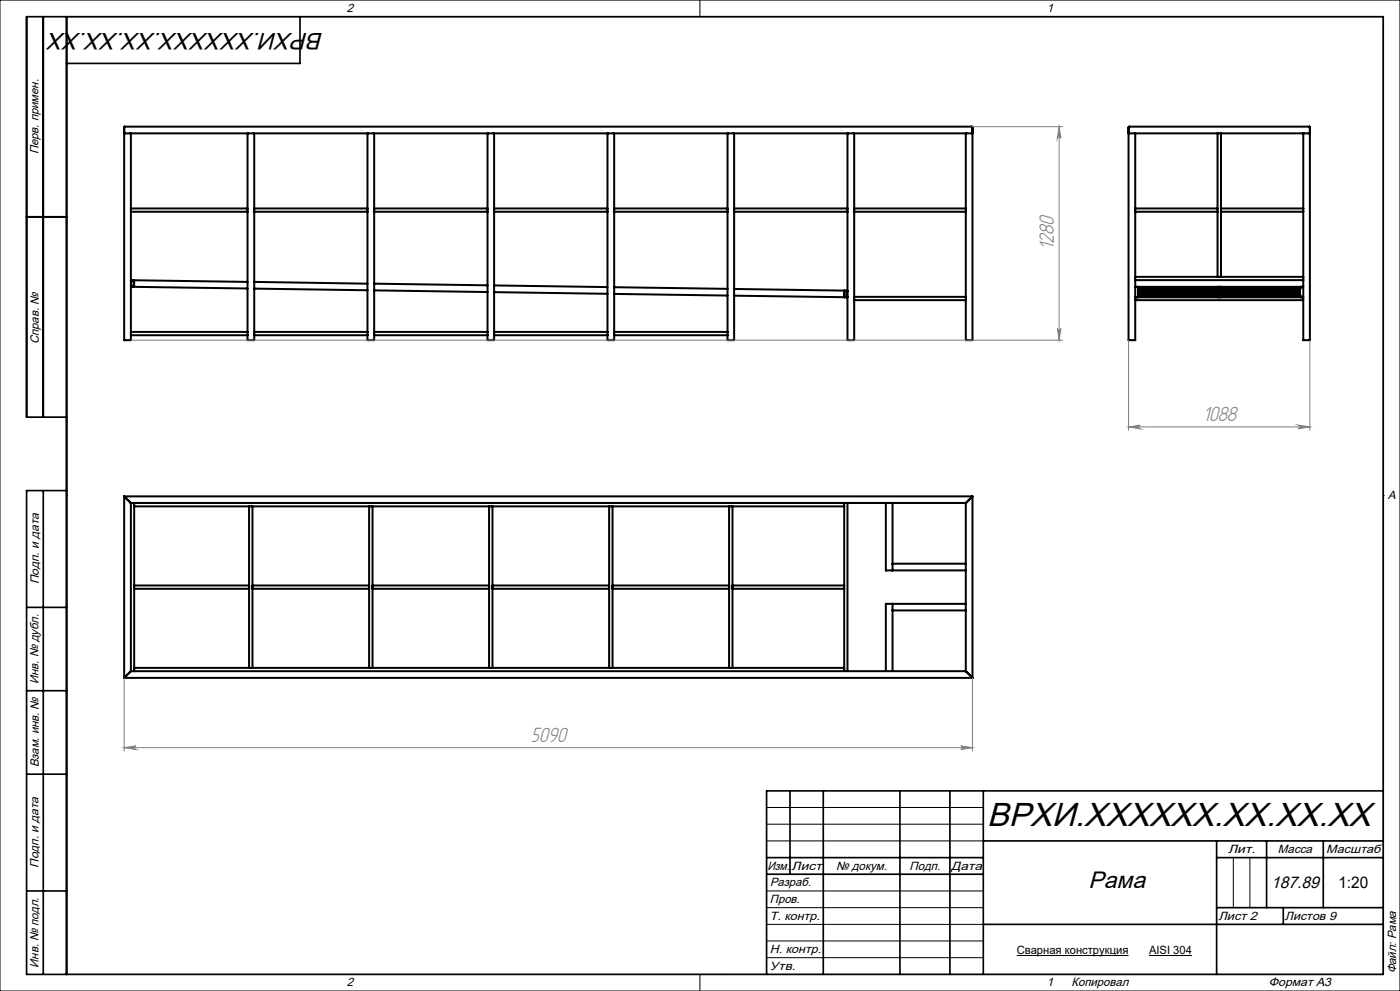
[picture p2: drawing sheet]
<svg xmlns="http://www.w3.org/2000/svg" width="420mm" height="297mm" viewBox="0 0 420 297" stroke-linecap="round" stroke-linejoin="round" font-family="sans-serif">
<g fill="none" stroke="#000" stroke-width=".6">
<path d="M37.5 40h1.8M37.5 40h-.2v61.9h2v-1.4M39.3 40v22.5M39.3 40h35M74.3 40h2M74.3 40v22.5M76.3 40h33.9M76.3 40v22.5M110.2 40h2.1M110.2 40v22.5M112.3 40h34M112.3 40v22.5"/>
<path d="M146.3 40h1.9M146.3 40v22.5M148.2 40h34M148.2 40v22.5M182.2 40h2.1M182.2 40v22.5M184.3 40h34M184.3 40v22.5M218.3 40h1.9M218.3 40v22.5M220.2 40h34M220.2 40v22.5"/>
<path d="M254.2 40h2.1M254.2 40v22.5M256.3 40h33.4M256.3 40v22.5M289.7 40h1.8M289.7 40v22.5M291.5 40h.2v61.9h-2v-11.9M291.7 39.8v-1.7l-.1-.1h-254.2l-.1 .1v1.7l.2 .2M291.7 39.8l-.2 .2M338.6 38.2v1.6l.2 .2M338.8 40h-.2v61.9h2v-17.9M338.8 40h1.8"/>
<path d="M338.8 38h54l.2 .1v1.7l-.3 .2M338.8 38l-.2 .2M340.6 40h24.7M340.6 40v22.5M365.3 40h1M365.3 40v22.5M366.3 40h24.7M366.3 40v22.5M391 40h1.7M391 40v22.5M392.7 40h.3v61.9h-2v-17.9M8 65h12"/>
<path d="M39.3 62.5v1M39.3 63.5v36M39.3 62.5h35M39.3 63.5h35M74.3 62.5v1M74.3 63.5v36M76.3 62.5v1M76.3 63.5v36M76.3 62.5h33.9M76.3 63.5h33.9M110.2 62.5v1M110.2 63.5v36"/>
<path d="M112.3 62.5v1M112.3 63.5v36M112.3 62.5h34M112.3 63.5h34M146.3 62.5v1M146.3 63.5v36M148.2 62.5v1M148.2 63.5v36M148.2 62.5h34M148.2 63.5h34M182.2 62.5v1M182.2 63.5v36"/>
<path d="M184.3 62.5v1M184.3 63.5v36M184.3 62.5h34M184.3 63.5h34M218.3 62.5v1M218.3 63.5v36M220.2 63.5v38.4h-1.9v-1.4M220.2 62.5v1M220.2 62.5h34M220.2 63.5h34M254.2 63.5v38.4h2.1v-11.9M254.2 62.5v1"/>
<path d="M256.3 62.5v1M256.3 63.5v25.5M256.3 62.5h33.4M256.3 63.5h33.4M289.7 62.5v1M289.7 63.5v25.5M340.6 62.5v1M340.6 62.5h24.7M340.6 63.5h24.7M340.6 63.5v19.5M365.3 62.5v1M365.3 63.5v19.5"/>
<path d="M366.3 62.5v1M366.3 62.5h24.7M366.3 63.5h24.7M366.3 63.5v19.5M391 62.5v1M391 63.5v19.5M39.3 85.8h1M39.3 84.1h1M39.3 99.5v1M39.3 99.5h35M39.4 84.1h.1M39.4 84.1v1.8h.7v-1.8"/>
<path d="M39.4 84.1h.7M40.1 84.1h.1M40.3 85.8l34 .7M40.3 84.1l34 .4M40.3 84.1v1.7M74.3 99.5v1M76.3 99.5v1M76.3 86.5l33.9 .5M76.3 84.5l33.9 .5M76.3 99.5h33.9M110.2 99.5v1M112.3 99.5v1"/>
<path d="M112.3 87l34 .5M112.3 85l34 .5M112.3 99.5h34M146.3 99.5v1M148.2 99.5v1M148.2 87.6l34 .4M148.2 85.5l34 .5M148.2 99.5h34M182.2 99.5v1M184.3 99.5v1M184.3 88.1l34 .5M184.3 86.1l34 .5"/>
<path d="M184.3 99.5h34M218.3 99.5v1M220.2 88.6l33.1 .3M220.2 86.6l33.1 .6M253.3 88.9l.1 .2h.7l.1-.2M253.3 87.2h.9M253.3 87.2v1.7M253.4 87.2h.7v1.8h-.7zM256.3 89v1M256.3 89h33.4M256.3 90h33.4M289.7 89v1"/>
<path d="M340.6 83v1M340.6 88.9l.1 .2M340.6 89.1h50.4M340.6 86h50.4M340.6 84h50.4M340.6 90h50.4M340.6 83h24.7M340.6 86h.1M341.4 86h.1M341.6 88v.6M341.6 88.6h.1M341.6 87.5v.5"/>
<path d="M341.6 87v.5M341.6 86.5v.5M341.6 86v.5M341.6 86.5h.1M341.6 88.6l-.2 .5M341.6 86.5h48.4M341.6 87h48.4M341.6 87.6h48.4M341.6 88.1h48.4M341.6 88.6h48.4M365.3 83h1M365.3 86l.1 .5"/>
<path d="M365.3 86.5l.1 .5M365.3 87l.1 .5M365.3 87.6l.1 .4M365.3 88.1l.1 .5M365.3 88.6l.1 .5M365.4 86h.1M365.4 86.5h.1M365.4 87h.1M365.4 87.6h.1M365.4 88.1h.1M365.4 88.6h.1M366.1 86h.1"/>
<path d="M366.3 86l-.2 .5M366.3 86.5l-.2 .5M366.3 87l-.2 .5M366.3 87.6l-.2 .4M366.3 88.1l-.2 .5M366.3 88.6l-.2 .5M366.3 83h24.7M390 88v.6M390 88.6h.1M390 87.5v.5M390 87v.5M390 86.5v.5"/>
<path d="M390 86v.5M390 86.5h.1M390 88.6l.1 .5M390.1 86h.1M390.8 86h.1M391 83v1M391 88.9l-.2 .2M39.3 100.5h35M74.3 100.5v1.4h2v-1.4M76.3 100.5h33.9M110.2 100.5v1.4h2.1v-1.4M112.3 100.5h34"/>
<path d="M146.3 100.5v1.4h1.9v-1.4M148.2 100.5h34M182.2 100.5v1.4h2.1v-1.4M184.3 100.5h34M37.3 148.8l.2 .2M37.3 148.8v54.4M37.3 148.8h254.4M37.5 149l1.5 1.5M39 150.5l.3 .2M39.3 150.7v50.5M39.3 150.7h250.4M40.3 151.8h35.4"/>
<path d="M40.3 150.7v1.1M40.3 150.7h.1M40.3 151.8v23.7M74.7 151.8v23.7M75.7 151.8v48.4M75.7 151.8h35M110.7 151.8h1.1M110.7 151.8v23.7M111.8 151.8h35.9M111.8 151.8v48.4M146.7 151.8v23.7M147.7 151.8v48.4"/>
<path d="M147.7 151.8h35M182.7 151.8h1.1M182.7 151.8v23.7M183.8 151.8h35.9M183.8 151.8v48.4M218.7 151.8v23.7M219.7 151.8h33.6M219.7 151.8v48.4M253.3 150.7v1.1M253.3 151.8v23.7M254.2 150.7v50.5M265.7 150.7v20.3h2.1"/>
<path d="M267.8 150.7v18.2M289.7 150.7v50.5M290 150.5l-.3 .2M291.5 149l-1.5 1.5M291.7 148.8l-.2 .2M291.7 148.8v54.4M40.3 175.5v1M40.3 175.5h34.5v1h-34.5M40.3 176.5v23.7M74.7 176.5v23.7M75.7 176.3l35 .2M75.7 175.6h.1"/>
<path d="M75.7 176.3v.1M110.7 175.5l-35 .1M110.7 175.5v1M110.7 176.5v23.7M111.8 175.6l35-.1v1l-35-.2M111.8 175.6h.1M111.8 176.3v.1M146.7 176.5v23.7M147.7 176.3l35 .2M147.7 175.6h.1M147.7 176.3v.1M182.7 175.5l-35 .1"/>
<path d="M182.7 175.5v1M182.7 176.5v23.7M183.8 175.6l35-.1v1l-35-.2M183.8 175.6h.1M183.8 176.3v.1M218.7 176.5v23.7M219.7 176.3l33.6 .2M219.7 175.6h.1M219.7 176.3v.1M253.3 175.5l-33.6 .1M253.3 175.5v1M253.3 176.5v23.7"/>
<path d="M267.8 168.9v2.1M267.8 171h21.9M267.8 168.9h21.9M267.8 181h-2.1v20.2M267.8 181v1.9M267.8 182.9v18.3M267.8 181h21.9M267.8 182.9h21.9M37.3 203.2h254.4M37.5 202.9l-.2 .3M39 201.4l-1.5 1.5M39.3 201.2l-.3 .2"/>
<path d="M39.3 201.2h250.4M40.3 200.2h35.4M40.3 200.2v1M40.3 201.2h.1M75.7 200.2h35M110.7 200.2h1.1M111.8 200.2h35.9M147.7 200.2h35M182.7 200.2h1.1M183.8 200.2h35.9M219.7 200.2h33.6M253.3 200.2v1"/>
<path d="M289.7 201.2l1.8 1.7M291.5 202.9l.2 .3"/>
</g>
<g fill="none" stroke="#000" stroke-width=".3">
<path d="M0 0h420v297h-420zM20 5h395v287h-395zM210 0v5M217.5 5h.1M20 148.5h.1M415 148.5h.1M230 242h65M230 247h65M230 252h65M370 257v15M375 257v15M230 267h65"/>
<path d="M230 272h65M230 277h65M210 292v5M217.5 292h.1M230 282h65M230 287h65M305 286.4h33.6M344.7 286.4h12.9"/>
</g>
<g fill="none" stroke="#808080" stroke-width=".3">
<path d="M291.5 38h27.3M317.7 38l.6 3.4a.53 .53 0 0 0-.6-.5 .53 .53 0 0 0-.5 .5zM317.7 38v63.9M317.2 98.5a.53 .53 0 0 0 .5 .5 .53 .53 0 0 0 .6-.5l-.6 3.4zM39.3 101.9h279.5M338.6 102v27M393 102v27M338.6 127.9l3.5-.5a.55 .55 0 0 0-.5 .6 .55 .55 0 0 0 .5 .5zM338.6 127.9h54.4M389.5 127.4l3.5 .5-3.5 .6a.55 .55 0 0 0 .5-.5 .55 .55 0 0 0-.5-.6zM37.3 203.2v21.9M291.7 203.2v21.9"/>
<path d="M37.3 224.1h254.4M37.3 224.1l3.4-.5a.53 .53 0 0 0-.5 .5 .53 .53 0 0 0 .5 .5zM288.3 223.6l3.4 .5-3.4 .5a.53 .53 0 0 0 .5-.5 .53 .53 0 0 0-.5-.5z"/>
</g>
<g fill="none" stroke="#000" stroke-width=".5">
<path d="M13 5v120M20 5v287M90 5v14h-70M8 65h12M20 125h-12v-120h407v287h-407v-145h12M13 147v145M8 182h12M8 207h12M8 232h12M237 237v25M247 237v55M270 237v55"/>
<path d="M285 237v55M295 237v55M415 237h-185v55M230 257h65M295 252h120M365 252v40M365 257h50M380 252v20M397 252v20M8 267h12M230 262h65M295 277h120"/>
<path d="M365 272h50M385 272v5"/>
</g>
<g fill="#808080">
<path d="M338.6 127.9l3.5-.5a.55 .55 0 0 0-.5 .6 .55 .55 0 0 0 .5 .5zM389.5 127.4l3.5 .5-3.5 .6a.55 .55 0 0 0 .5-.5 .55 .55 0 0 0-.5-.6z"/>
<path d="M317.2 98.5a.53 .53 0 0 0 .5 .5 .53 .53 0 0 0 .6-.5l-.6 3.4zM317.7 38l.6 3.4a.53 .53 0 0 0-.6-.5 .53 .53 0 0 0-.5 .5z"/>
<path d="M37.3 224.1l3.4-.5a.53 .53 0 0 0-.5 .5 .53 .53 0 0 0 .5 .5zM288.3 223.6l3.4 .5-3.4 .5a.53 .53 0 0 0 .5-.5 .53 .53 0 0 0-.5-.5z"/>
</g>
<text font-size="10" x="296.1" y="247.6">ВРХИ.XXXXXX.XX.XX.XX</text>
<g font-size="7.1">
<text x="97.1" y="9.8" transform="rotate(-180 97.1 9.8)">ВРХИ.XXXXXX.XX.XX.XX</text>
<text x="326.6" y="266.1">Рама</text>
</g>
<g font-size="6.9" fill="#808080">
<text x="316.1" y="74.9" transform="rotate(-90 316.1 74.9)">1280</text>
<text x="360.8" y="126.3">1088</text>
<text x="159.2" y="222.4">5090</text>
</g>
<text font-size="5" x="381.3" y="266">187.89</text>
<text font-size="4.8" x="401.5" y="266">1:20</text>
<g font-size="3.6">
<text x="104" y="3.6">2</text>
<text x="314" y="3.6">1</text>
<text x="11.6" y="46.3" transform="rotate(-90 11.6 46.3)">Перв. примен.</text>
<text x="11.6" y="103.2" transform="rotate(-90 11.6 103.2)">Справ. №</text>
<text x="416.4" y="149.6">A</text>
<text x="11.6" y="175.1" transform="rotate(-90 11.6 175.1)">Подп. и дата</text>
<text x="11.6" y="205" transform="rotate(-90 11.6 205)">Инв. № дубл.</text>
<text x="11.6" y="230" transform="rotate(-90 11.6 230)">Взам. инв. №</text>
<text x="368.4" y="255.6">Лит.</text>
<text x="383.4" y="255.6">Масса</text>
<text x="397.8" y="255.6">Масштаб</text>
<text x="11.6" y="260.1" transform="rotate(-90 11.6 260.1)">Подп. и дата</text>
<text x="230.2" y="260.6">Изм.</text>
<text x="237.5" y="260.6">Лист</text>
<text x="250.9" y="260.6">№ докум.</text>
<text x="272.9" y="260.6">Подп.</text>
<text x="285.4" y="260.6">Дата</text>
<text x="231" y="265.6">Разраб.</text>
<text x="231" y="275.6">Т. контр.</text>
<text x="231" y="270.6">Пров.</text>
<text x="365.5" y="275.6">Лист 2</text>
<text x="385.5" y="275.6">Листов 9</text>
<text x="231" y="285.6">Н. контр.</text>
<text x="11.6" y="290" transform="rotate(-90 11.6 290)">Инв. № подл.</text>
<text x="231" y="290.6">Утв.</text>
<text x="418.9" y="291.8" transform="rotate(-90 418.9 291.8)">Файл: Рама</text>
<text x="104" y="295.6">2</text>
<text x="314" y="295.6">1</text>
<text x="321.5" y="295.6">Копировал</text>
<text x="380.7" y="295.6">Формат А3</text>
</g>
<g font-size="3.4">
<text x="305" y="286">Сварная конструкция</text>
<text x="344.7" y="286">AISI 304</text>
</g>
</svg>
